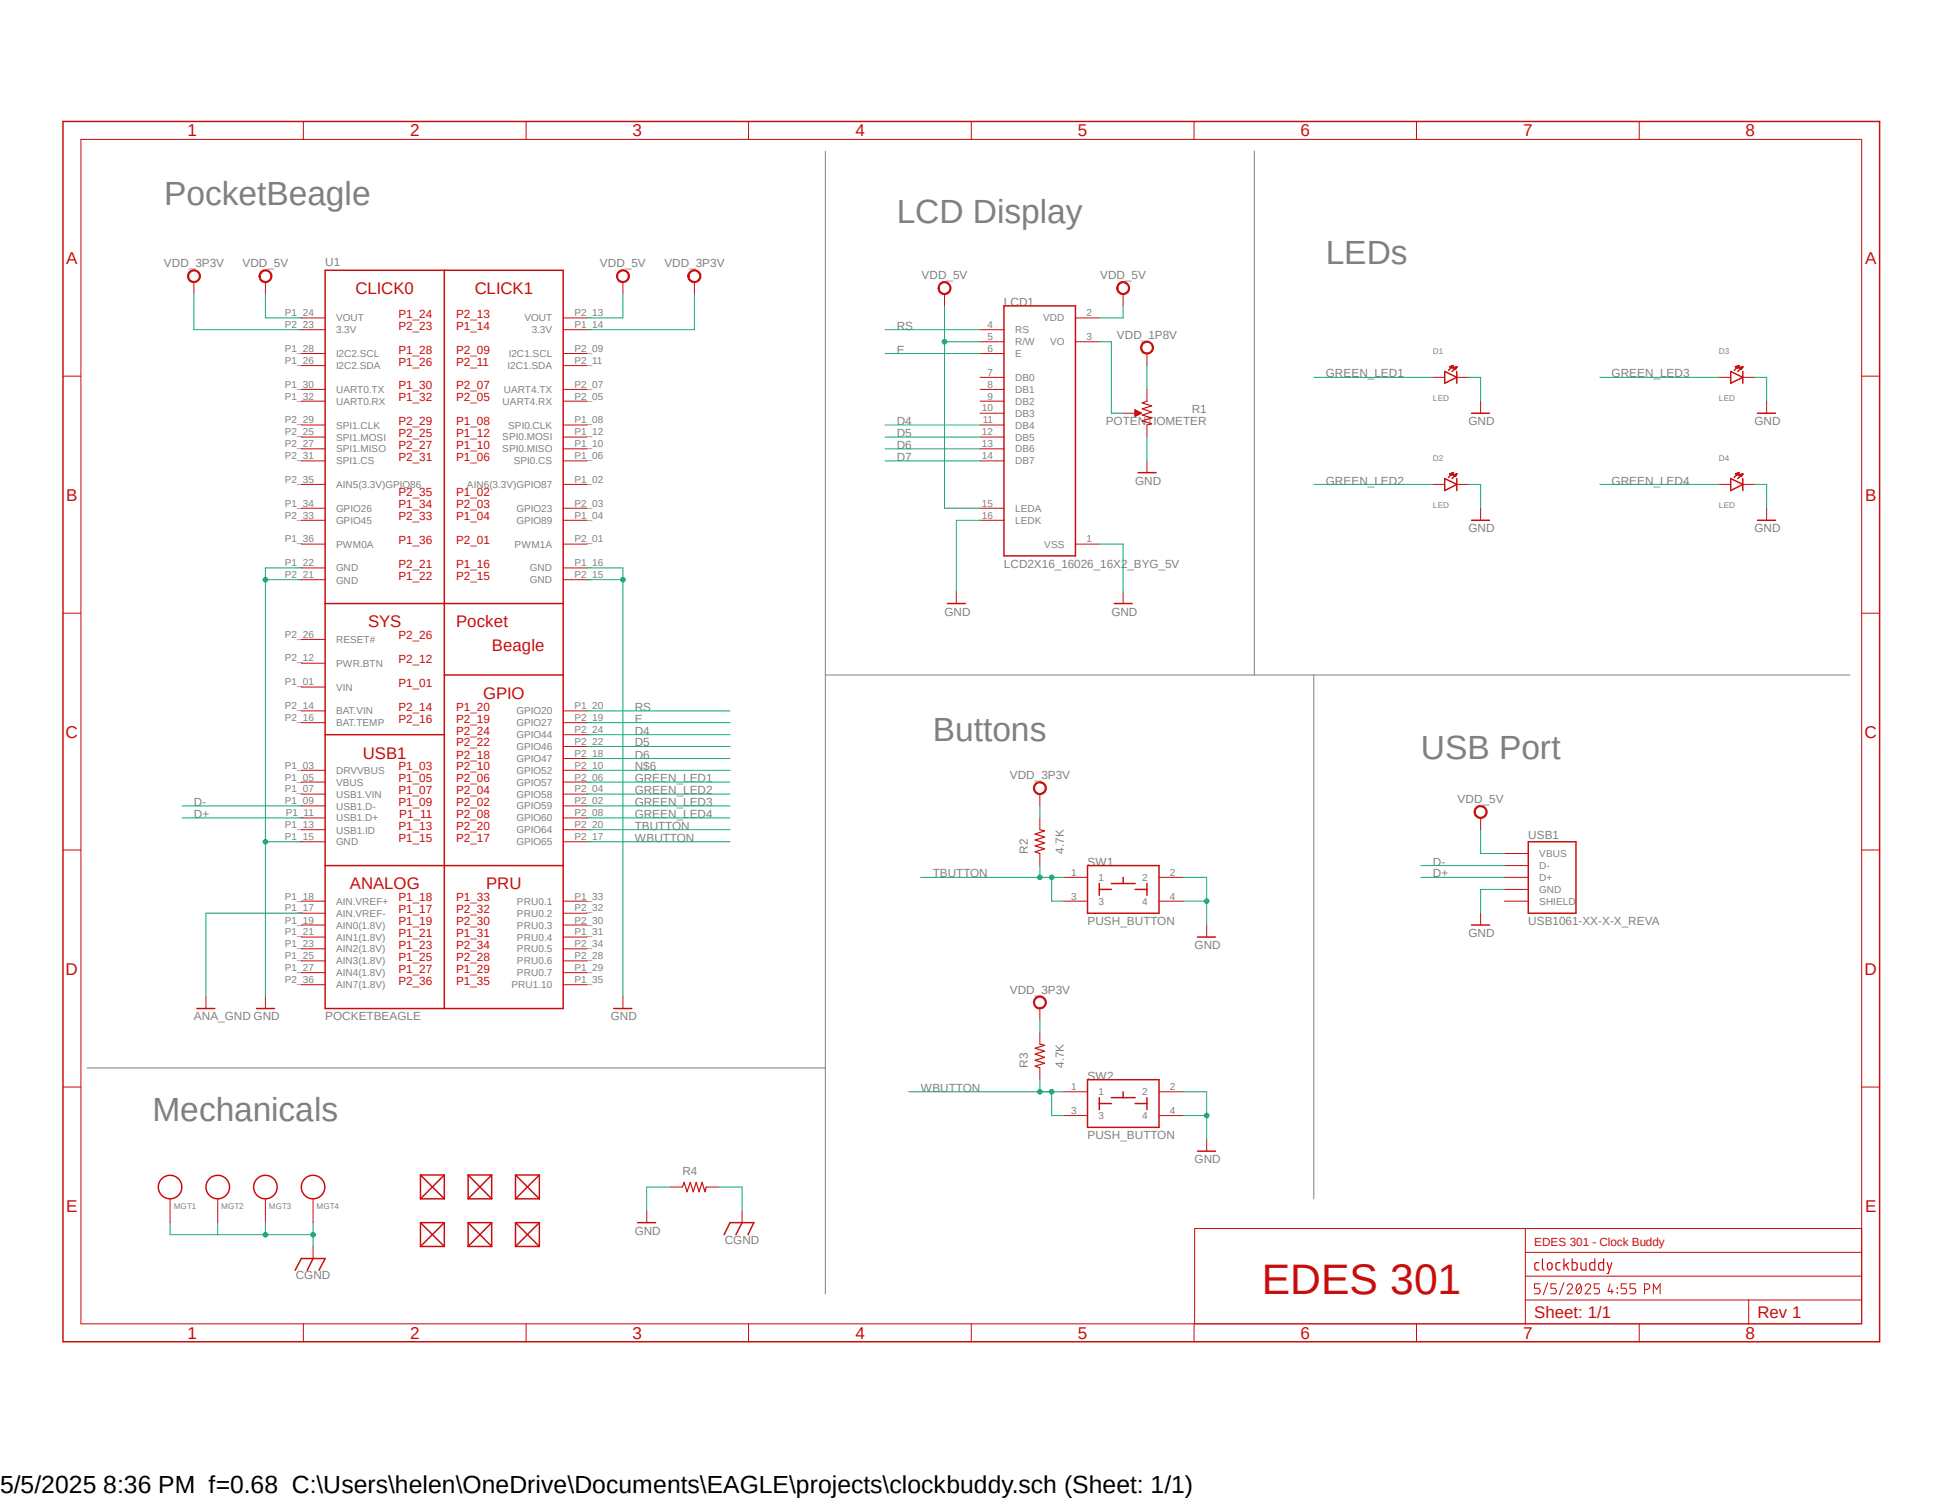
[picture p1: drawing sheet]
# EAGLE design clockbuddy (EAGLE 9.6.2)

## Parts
D1  LED  [EIA-STD]
D2  LED  [EIA-STD]
D3  LED  [EIA-STD]
D4  LED  [EIA-STD]
FUD1  FIDUCIAL  [FIDUCIAL_40MIL]
FUD2  FIDUCIAL  [FIDUCIAL_40MIL]
FUD3  FIDUCIAL  [FIDUCIAL_40MIL]
FUD4  FIDUCIAL  [FIDUCIAL_40MIL]
FUD5  FIDUCIAL  [FIDUCIAL_40MIL]
FUD6  FIDUCIAL  [FIDUCIAL_40MIL]
LCD1  LCD2X16_16026_16X2_BYG_5V  [LCD_LCD2X16]
MGT1  MOUNTING_HOLE  [MOUNTING_HOLE]
MGT2  MOUNTING_HOLE  [MOUNTING_HOLE]
MGT3  MOUNTING_HOLE  [MOUNTING_HOLE]
MGT4  MOUNTING_HOLE  [MOUNTING_HOLE]
R1  POTENTIOMETER  [POT-PO90S]
R2  4.7K  R_R0603  [R0603]
R3  4.7K  R_R0603  [R0603]
R4  R_R0805  [R0805]
SW1  PUSH_BUTTON  [BUTTON_12.5MM]
SW2  PUSH_BUTTON  [BUTTON_12.5MM]
U1  POCKETBEAGLE  [POCKETBEAGLE]
USB1  USB1061-XX-X-X_REVA  [GCT_USB1061-XX-X-X_REVA]

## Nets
ANA_GND: U1.P1_17(AIN.VREF-)
CGND: MGT1.P$1 MGT2.P$1 MGT3.P$1 MGT4.P$1 R4.2
D4: LCD1.11(DB4) U1.P2_24(GPIO44)
D5: LCD1.12(DB5) U1.P2_22(GPIO46)
D6: LCD1.13(DB6) U1.P2_18(GPIO47)
D7: LCD1.14(DB7)
D+: U1.P1_11(USB1.D+) USB1.3(D+)
D-: U1.P1_09(USB1.D-) USB1.2(D-)
E: LCD1.6(E) U1.P2_19(GPIO27)
GND: D1.CATHODE D2.CATHODE D3.CATHODE D4.CATHODE LCD1.1(VSS) LCD1.16(LEDK) R1.CW R4.1 SW1.2 SW1.4 SW2.2 SW2.4 U1.P1_15(GND) U1.P1_16(GND) U1.P1_22(GND) U1.P2_15(GND) U1.P2_21(GND) USB1.4(GND)
GREEN_LED1: D1.ANODE U1.P2_06(GPIO57)
GREEN_LED2: D2.ANODE U1.P2_04(GPIO58)
GREEN_LED3: D3.ANODE U1.P2_02(GPIO59)
GREEN_LED4: D4.ANODE U1.P2_08(GPIO60)
N$6: U1.P2_10(GPIO52)
N$9: LCD1.3(VO) R1.S
RS: LCD1.4(RS) U1.P1_20(GPIO20)
TBUTTON: R2.1 SW1.1 SW1.3 U1.P2_20(GPIO64)
VDD_1P8V: R1.CCW
VDD_3P3V: R2.2 R3.2 U1.P1_14(3.3V) U1.P2_23(3.3V)
VDD_5V: LCD1.2(VDD) LCD1.5(R/W) LCD1.15(LEDA) U1.P1_24(VOUT) U1.P2_13(VOUT) USB1.1(VBUS)
WBUTTON: R3.1 SW2.1 SW2.3 U1.P2_17(GPIO65)
Unconnected: FUD1.P$1 FUD2.P$1 FUD3.P$1 FUD4.P$1 FUD5.P$1 FUD6.P$1 LCD1.7(DB0) LCD1.8(DB1) LCD1.9(DB2) LCD1.10(DB3) U1.P1_02(AIN6(3.3V)GPIO87) U1.P1_03(DRVVBUS) U1.P1_04(GPIO89) U1.P1_05(VBUS) U1.P1_06(SPI0.CS) U1.P1_07(USB1.VIN) U1.P1_08(SPI0.CLK) U1.P1_10(SPI0.MISO) U1.P1_12(SPI0.MOSI) U1.P1_13(USB1.ID) U1.P1_18(AIN.VREF+) U1.P1_19(AIN0(1.8V)) U1.P1_21(AIN1(1.8V)) U1.P1_23(AIN2(1.8V)) U1.P1_25(AIN3(1.8V)) U1.P1_26(I2C2.SDA) U1.P1_27(AIN4(1.8V)) U1.P1_28(I2C2.SCL) U1.P1_29(PRU0.7) U1.P1_30(UART0.TX) U1.P1_31(PRU0.4) U1.P1_32(UART0.RX) U1.P1_33(PRU0.1) U1.P1_34(GPIO26) U1.P1_35(PRU1.10) U1.P1_36(PWM0A) U1.P2_01(PWM1A) U1.P2_03(GPIO23) U1.P2_05(UART4.RX) U1.P2_07(UART4.TX) U1.P2_09(I2C1.SCL) U1.P2_11(I2C1.SDA) U1.P2_12(PWR.BTN) U1.P2_16(BAT.TEMP) U1.P2_25(SPI1.MOSI) U1.P2_26(RESET#) U1.P2_27(SPI1.MISO) U1.P2_28(PRU0.6) U1.P2_29(SPI1.CLK) U1.P2_30(PRU0.3) U1.P2_31(SPI1.CS) U1.P2_32(PRU0.2) U1.P2_33(GPIO45) U1.P2_34(PRU0.5) U1.P2_35(AIN5(3.3V)GPIO86) U1.P2_36(AIN7(1.8V))

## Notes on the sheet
- PocketBeagle
- LCD Display
- LEDs
- Buttons
- USB Port
- Mechanicals
- EDES 301 - Clock Buddy
- EDES 301
- 1/1

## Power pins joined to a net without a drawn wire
BAT.VIN: U1.P2_14(BAT.VIN)
SHIELD: USB1.5(SHIELD) USB1.6(SHIELD)
VIN: U1.P1_01(VIN)
